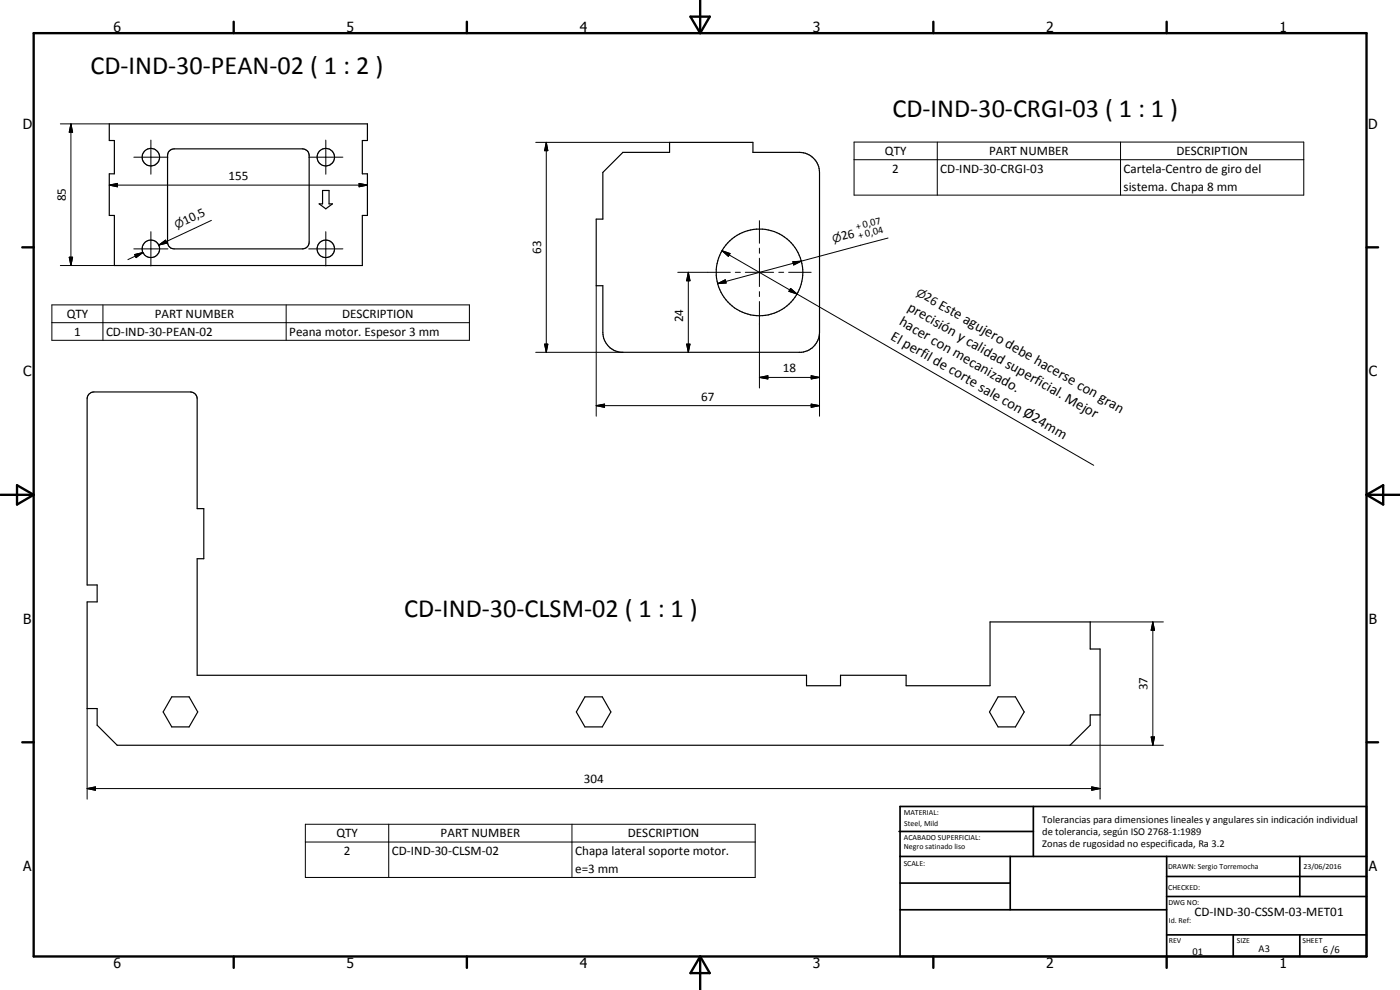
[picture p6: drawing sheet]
<svg xmlns="http://www.w3.org/2000/svg" width="420mm" height="297mm" viewBox="0 0 420 297" stroke-linecap="round" stroke-linejoin="round" font-family="sans-serif">
<g fill="none" stroke="#000" stroke-width=".35">
<path d="M32.8 37.2h77.5v5h-1.6v10h1.6v12.4h-1.6v15.1h-74.4v-15.1h-1.5v-12.4h1.5v-10h-1.5zM50.7 45.4l.9-.6 .7-.1h38.5a2 2 0 0 1 2 2v25.9a2 2 0 0 1-2 2.1h-38.5a2 2 0 0 1-2-2.1v-25.9zM96.8 57.1h2v4.1h1l-2 1.5-2-1.5h1zM186.9 45.7h14v-3h25.1v3h13.9a6.1 6.1 0 0 1 6 6v48a6.1 6.1 0 0 1-5.4 6h-54.2a6.1 6.1 0 0 1-5.4-6v-14h-2v-20h2v-14zM26.6 118.3l.9-.6 .6-.1h29.1a2.09 2.09 0 0 1 2 2v33h2v15h-2v35h182.9v3.1h10.2v-3.1h19.6v3.1h25.2v-19.1h30.1v8.1h2.9v19.8h-2.9v3.1l-6.1 6h-285.9l-6-6v-5h-3v-32h3v-5.1h-3v-55.9zM51.6 209.1h5.2l2.5 4.5-2.5 4.5h-5.2l-2.6-4.5zM175.5 209.1h5.3l2.5 4.5-2.5 4.5h-5.3l-2.5-4.5zM299.5 209.1h5.2l2.7 4.5-2.7 4.5h-5.2l-2.5-4.5z"/>
<circle cx="45.3" cy="47.2" r="2.63"/>
<circle cx="97.8" cy="47.2" r="2.63"/>
<circle cx="45.3" cy="74.7" r="2.63"/>
<circle cx="97.8" cy="74.7" r="2.61"/>
<circle cx="227.9" cy="81.7" r="13"/>
</g>
<g fill="none" stroke="#000" stroke-width=".71">
<path d="M10.1 9.9h400v277.1h-400zM70.1 6.5v3.4M140.1 6.5v3.4M207.2 5h5.8l-2.9 4.9zM210.1 0v9.9M280.1 6.5v3.4M350.1 6.5v3.4M6.7 74.2h3.4M410.1 74.2h3.5M.1 148.5h10M5.1 145.6l5 2.9-5 2.9zM410.1 148.5h10"/>
<path d="M410.1 148.5l5-2.9v5.8zM6.7 222.7h3.4M410.1 222.7h3.5M70.1 287v3.4M140.1 287v3.4M210.1 287v10M210.1 287l2.9 5h-5.8zM280.1 287v3.4M350.1 287v3.4"/>
</g>
<g fill="none" stroke="#000" stroke-width=".51">
<path d="M269.8 249.5h40.3M270.1 242h140v45h-140zM270.1 257h140M303.2 257v16M310.1 242v15M350.1 257v30M390.1 257v12M270.1 265h33.1M270.1 273h80M350.1 269h60M350.1 263h60M350.1 280.5h60"/>
<path d="M370.1 280.5v6.5M390.1 280.5v6.5"/>
</g>
<g fill="none" stroke="#000" stroke-width=".3">
<path d="M18.1 37.2h14.7M21.3 37.2l.5 2.5h-1zM21.3 37.2v42.5M32.8 55.5l2.5-.5v1zM32.8 55.5h77.5M40.2 47.2h10.2M45.3 42v10.3M92.7 47.2h10.2M97.8 42v10.3M107.8 55l2.5 .5-2.5 .5zM160.8 42.7h40.1M163.9 42.7l.5 2.5h-1z"/>
<path d="M163.9 42.7v63M256.3 42.6h135v15.9h-135zM256.3 47.9h135M281.3 42.6v15.9M336.3 42.6v15.9M18.1 79.7h16.2M20.8 77.2h1l-.5 2.5zM40.2 74.7h10.2M40.4 76.4l2.5-.6-2.1 1.5zM42.9 75.8l-4.5 2.1M45.3 69.5v10.3M47.7 73.5l2-1.4 .4 .8z"/>
<path d="M49.9 72.5l-2.2 1M63.4 66.1l-15.7 7.4M92.7 74.7h10.2M97.8 69.5v10.3M216.7 75.2l2.4 .9-.5 .8zM216.7 75.2l22.5 13M227.9 66.2v6.8M227.9 74.5v1.5M227.9 77.5v8.5M237.9 78.5l2.6-.1-2.3 1.1zM240.5 78.4l-25.1 6.7M266.5 71.4l-26 7"/>
<path d="M15.6 91.5h125.3v10.6h-125.3zM15.6 96.8h125.3M30.9 91.5v10.6M85.9 91.5v10.6M178.9 85.7v39.2M203.4 81.7h15.8M206.6 81.7l.5 2.5h-1zM206.6 81.7v24M215.4 85.1l2.3-1.2 .2 1zM220.7 81.7h1.5M223.7 81.7h8.5M227.9 87.5v1.5"/>
<path d="M227.9 90.5v25.9M233.7 81.7h1.5M236.7 81.7h6.7M237.3 86.5l1.9 1.7-2.4-.8zM239.2 88.2l89 51.4M245.9 99.7v25.2M160.8 105.7h26.1M163.4 103.3h1l-.5 2.4zM206.1 103.3h1l-.5 2.4zM227.9 113.2l2.6-.5v1zM227.9 113.2h18M243.4 112.7l2.5 .5-2.5 .5z"/>
<path d="M178.9 121.7l2.5-.5v1zM178.9 121.7h67M243.4 121.2l2.5 .5-2.5 .5zM327.2 186.6h22M346 186.6l.5 2.5h-1zM346 186.6v37M26.2 212.6v27.2M330.1 214.5v25.3M26.2 236.6l2.4-.5v1zM26.2 236.6h303.9M321.1 223.6h28.1M327.6 236.1l2.5 .5-2.5 .5z"/>
<path d="M345.5 221.1h1l-.5 2.5zM91.6 247.3h135v16h-135zM91.6 252.6h135M116.7 247.3v16M171.7 247.3v16"/>
</g>
<g fill="#000">
<path d="M21.3 37.2l.5 2.5h-1zM32.8 55.5l2.5-.5v1zM107.8 55l2.5 .5-2.5 .5zM163.9 42.7l.5 2.5h-1zM20.8 77.2h1l-.5 2.5zM40.4 76.4l2.5-.6-2.1 1.5zM47.7 73.5l2-1.4 .4 .8zM216.7 75.2l2.4 .9-.5 .8zM237.9 78.5l2.6-.1-2.3 1.1zM206.6 81.7l.5 2.5h-1zM215.4 85.1l2.3-1.2 .2 1zM237.3 86.5l1.9 1.7-2.4-.8z"/>
<path d="M163.4 103.3h1l-.5 2.4zM206.1 103.3h1l-.5 2.4zM227.9 113.2l2.6-.5v1zM243.4 112.7l2.5 .5-2.5 .5zM178.9 121.7l2.5-.5v1zM243.4 121.2l2.5 .5-2.5 .5zM346 186.6l.5 2.5h-1zM26.2 236.6l2.4-.5v1zM327.6 236.1l2.5 .5-2.5 .5zM345.5 221.1h1l-.5 2.5z"/>
</g>
<g font-size="7.9">
<text x="27.1" y="22.3">CD-IND-30-PEAN-02 ( 1 : 2 )</text>
<text x="267.8" y="35.2">CD-IND-30-CRGI-03 ( 1 : 1 )</text>
<text x="121.3" y="185.1">CD-IND-30-CLSM-02 ( 1 : 1 )</text>
</g>
<g font-size="4.4">
<text x="272.1" y="93" transform="rotate(30 272.1 93)">precisión y calidad superficial. Mejor</text>
<text x="267.1" y="101.7" transform="rotate(30 267.1 101.7)">El perfil de corte sale con Ø24mm</text>
<text x="269.6" y="97.3" transform="rotate(30 269.6 97.3)">hacer con mecanizado.</text>
</g>
<g font-size="4.2">
<text x="34" y="9.6">6</text>
<text x="104" y="9.6">5</text>
<text x="174" y="9.6">4</text>
<text x="244" y="9.6">3</text>
<text x="314" y="9.6">2</text>
<text x="384" y="9.6">1</text>
<text x="6.8" y="38.7">D</text>
<text x="410.6" y="38.7">D</text>
<text x="7" y="112.9">C</text>
<text x="410.8" y="112.9">C</text>
<text x="7" y="187.1">B</text>
<text x="410.8" y="187.1">B</text>
<text x="7" y="261.4">A</text>
<text x="410.8" y="261.4">A</text>
<text x="34" y="290.4">6</text>
<text x="104" y="290.4">5</text>
<text x="174" y="290.4">4</text>
<text x="244" y="290.4">3</text>
<text x="314" y="290.4">2</text>
<text x="384" y="290.4">1</text>
</g>
<g font-size="3.9">
<text x="265.5" y="46.6">QTY</text>
<text x="296.8" y="46.6">PART NUMBER</text>
<text x="353" y="46.6">DESCRIPTION</text>
<text x="267.8" y="51.9">2</text>
<text x="282.2" y="51.9">CD-IND-30-CRGI-03</text>
<text x="337.2" y="52">Cartela-Centro de giro del</text>
<text x="68.6" y="54">155</text>
<text x="337.2" y="57.3">sistema. Chapa 8 mm</text>
<text x="19.8" y="60.4" transform="rotate(-90 19.8 60.4)">85</text>
<text x="55.6" y="67.5" transform="rotate(-25 55.6 67.5)">10,5</text>
<text x="162.4" y="76.2" transform="rotate(-90 162.4 76.2)">63</text>
<text x="252.8" y="72.1" transform="rotate(-15 252.8 72.1)">26</text>
<text x="277.1" y="89.8" transform="rotate(30 277.1 89.8)">26 Este agujero debe hacerse con gran</text>
<text x="20" y="95.4">QTY</text>
<text x="46.4" y="95.4">PART NUMBER</text>
<text x="102.6" y="95.4">DESCRIPTION</text>
<text x="22.3" y="100.8">1</text>
<text x="31.8" y="100.8">CD-IND-30-PEAN-02</text>
<text x="86.8" y="100.8">Peana motor. Espesor 3 mm</text>
<text x="205.1" y="96.7" transform="rotate(-90 205.1 96.7)">24</text>
<text x="234.9" y="111.7">18</text>
<text x="210.4" y="120.2">67</text>
<text x="344.4" y="207.1" transform="rotate(-90 344.4 207.1)">37</text>
<text x="175.2" y="235">304</text>
<text x="101" y="251.2">QTY</text>
<text x="132.2" y="251.2">PART NUMBER</text>
<text x="188.5" y="251.2">DESCRIPTION</text>
<text x="103.2" y="256.6">2</text>
<text x="117.6" y="256.6">CD-IND-30-CLSM-02</text>
<text x="172.6" y="256.7">Chapa lateral soporte motor.</text>
<text x="172.6" y="262">e=3 mm</text>
<text x="358.5" y="275">CD-IND-30-CSSM-03-MET01</text>
</g>
<g font-size="3.3">
<text x="53" y="68.7" transform="rotate(-25 53 68.7)">n</text>
<text x="250.1" y="72.9" transform="rotate(-15 250.1 72.9)">n</text>
<text x="274.7" y="88.4" transform="rotate(30 274.7 88.4)">n</text>
</g>
<g font-size="3.1">
<text x="257.2" y="69.1" transform="rotate(-15 257.2 69.1)">+0,07</text>
<text x="257.9" y="71.7" transform="rotate(-15 257.9 71.7)">+0,04</text>
<text x="312.7" y="246.8">Tolerancias para dimensiones lineales y angulares sin indicación individual</text>
<text x="312.7" y="250.4">de tolerancia, según ISO 2768-1:1989</text>
<text x="312.7" y="254">Zonas de rugosidad no especificada, Ra 3.2</text>
<text x="357.9" y="286.4">01</text>
<text x="377.7" y="285.6">A3</text>
<text x="397" y="285.9">6 /6</text>
</g>
<g font-size="2.4">
<text x="271.2" y="244.4">MATERIAL:</text>
<text x="271.3" y="252">ACABADO SUPERFICIAL:</text>
<text x="271.4" y="247.9">Steel, Mild</text>
<text x="271.3" y="254.6">Negro satinado liso</text>
<text x="271.2" y="259.7">SCALE:</text>
<text x="350.6" y="260.8">DRAWN: Sergio Torremocha</text>
<text x="391.2" y="260.6">23/06/2016</text>
<text x="350.6" y="267">CHECKED:</text>
<text x="350.6" y="271.4">DWG NO:</text>
<text x="350.8" y="276.9">Id. Ref:</text>
<text x="350.8" y="282.8">REV</text>
<text x="371.2" y="282.9">SIZE</text>
<text x="390.9" y="282.9">SHEET</text>
</g>
</svg>
